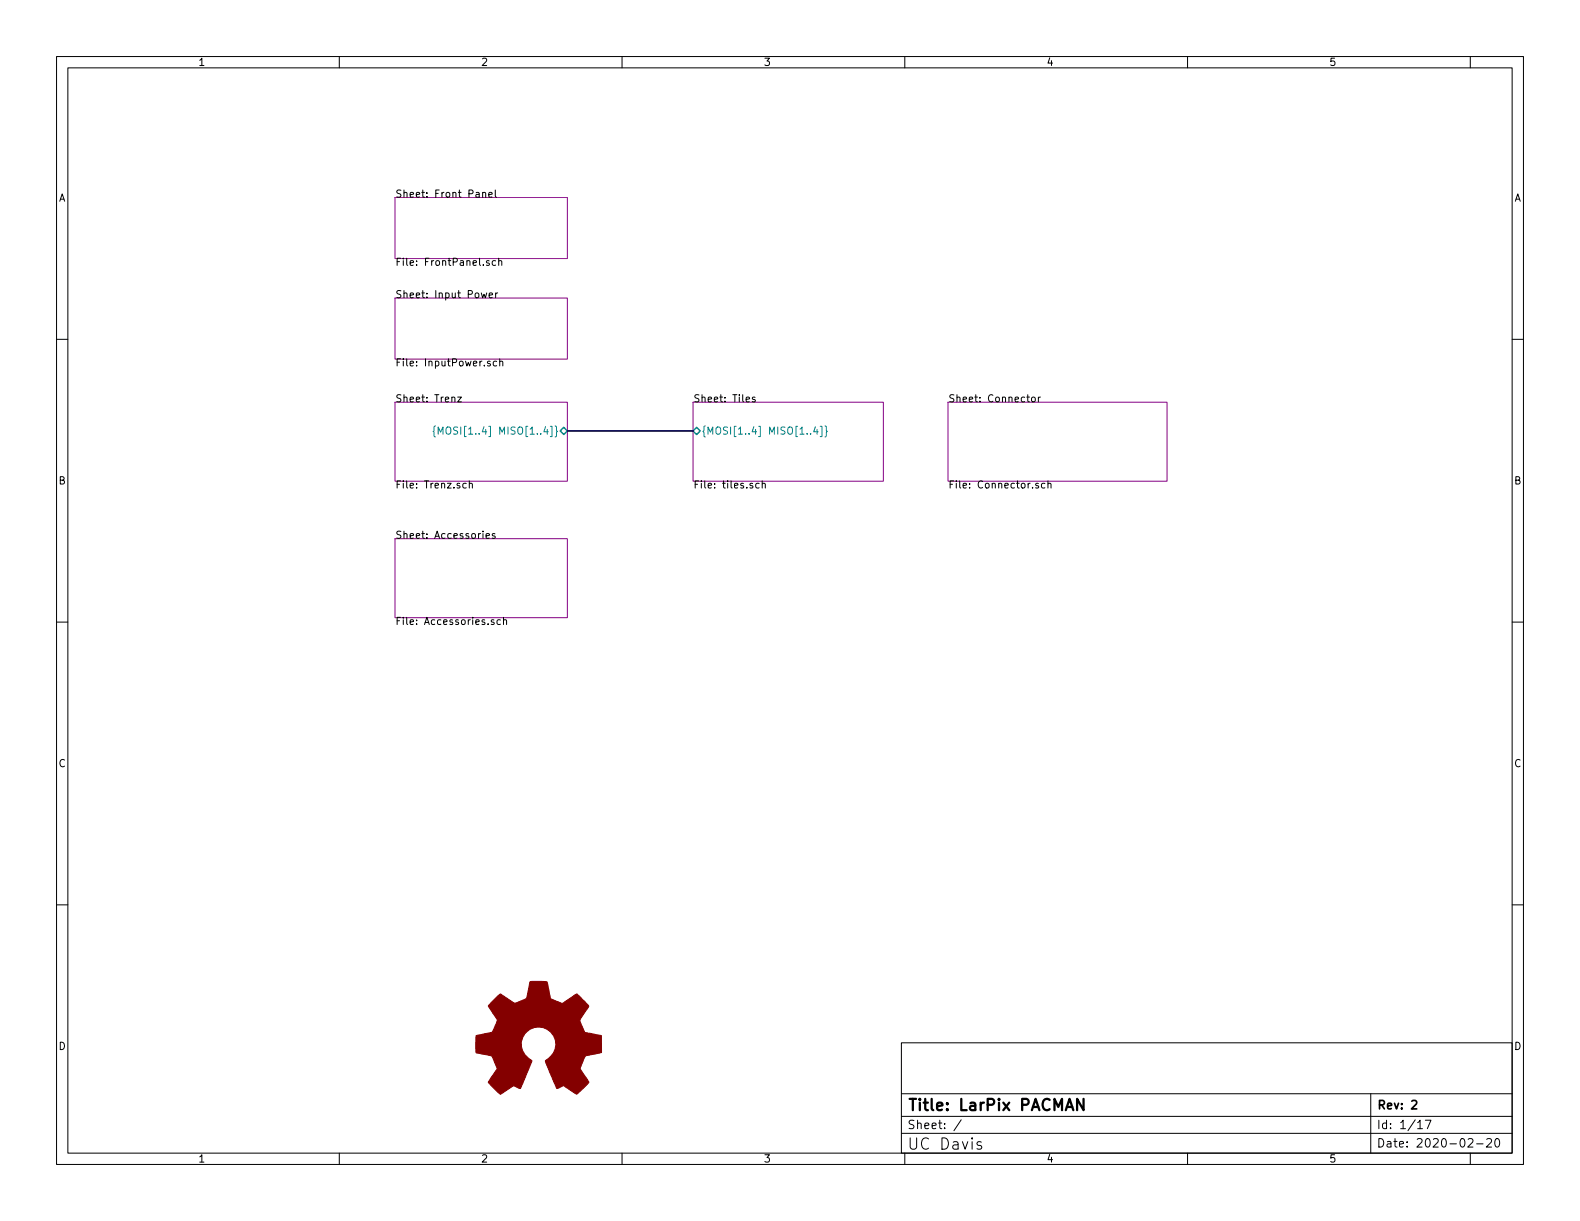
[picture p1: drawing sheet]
<svg xmlns="http://www.w3.org/2000/svg" width="279mm" height="216mm" viewBox="0 0 279 216" stroke-linecap="round" stroke-linejoin="round" font-family="sans-serif">
<g fill="none" stroke="#000" stroke-width=".18">
<path d="M10 10h259.4v195.9h-259.4zM12 12h255.4v191.9h-255.4zM60 10v2M110 10v2M160 10v2M210 10v2M260 10v2M85.3 34.1l.2-.1 .3 .1 .1 .8M85.3 34v.9M86.4 34.4l.6-.1v-.2l-.4-.1-.2 .2 .1 .6h.5M87.6 33.6v1.1l.2 .2M10 60h2"/>
<path d="M85.1 51.8l.2 .8 .3-.6 .2 .6 .3-.8M86.5 52.2l.6-.1-.1-.2-.3-.1-.2 .2 .1 .6h.4M86.5 46.1h-.3l-.2 .2 .1 .1 .4 .2v.3h-.5M87.6 46.1h-.3l-.3 .2 .2 .6h.4M87.6 51.8v.8M88 51.8l-.4 .2M88.2 46.2l.2-.1h.3v.8M88.2 45.7v1.2M267.4 60h2M80.9 70.2h.7l-.7 .9h.7M86.7 63.9h-.3l-.2 .1 .1 .2 .4 .1v.3h-.5M87.8 63.9h-.3l-.3 .2 .1 .5h.5"/>
<path d="M88.4 64l.2-.1h.3v.8M88.4 63.4v1.3M131.9 70.6l.6-.1v-.2l-.4-.1-.2 .2 .1 .6h.5M133.5 70.3l-.3-.1-.2 .2 .1 .2 .4 .1v.3h-.5M181.6 70.2h.4M181.7 69.8v1.1l.3 .2M182.5 70.3l.2-.1 .3 .1 .1 .5-.1 .2-.3 .1-.2-.2zM183.6 70.2v.9M184 70.2l-.4 .3M82.4 85.5h-.3l-.3 .2 .2 .5h.4M83 85.6l.2-.1h.3v.8M83 85v1.3"/>
<path d="M86 94.8l.6-.2-.1-.2-.4-.1-.1 .2v.6h.5M87.5 94.4l-.3-.1-.2 .2 .1 .2 .4 .1v.3h-.5M134.2 85.5h-.3l-.3 .2 .2 .5h.4M134.8 85.6l.2-.1h.3v.8M134.8 85v1.3M183.6 85.5h-.3l-.2 .1 .1 .2 .4 .1v.3h-.5M184.8 85.5h-.4l-.2 .2 .1 .5h.5M185.3 85.6l.2-.1h.3l.1 .8M185.3 85v1.3M10 110h2M87.3 109.6h-.3l-.1 .2v.1l.4 .2v.3h-.4M88.5 109.6h-.4l-.2 .2 .1 .6h.5"/>
<path d="M89 109.7l.2-.1h.3l.1 .8M89 109.2v1.2M267.4 110h2M10 160h2M267.4 160h2M159.4 184.4h108v19.5h-108zM159.4 197.4h108M159.4 193.4h108M170 198l-1.3 1.9M242.4 193.4v10.5M250.7 198.5l.4-.4v1.5M250.7 199.6h.8"/>
<path d="M252 198.1h1l-.6 1.5M60 203.9v2M110 203.9v2M159.4 200.4h108M160 203.9v2M173.5 202l-.5-.1-.2 .3 .1 .2 .6 .2 .1 .2-.1 .3-.2 .1-.5-.1M210 203.9v2M259.6 201.5l.6-.2 .2 .2 .1 .3-1 1h1M260 203.9v2M261.1 202.3h1.2M262.9 201.5l.6-.2 .2 .2 .1 .3-1 1h1M264.5 201.4l.2-.1a.81 .81 0 0 1 .6 .7 .81 .81 0 0 1-.3 .8h-.2a.81 .81 0 0 1-.6-.6 .81 .81 0 0 1 .3-.8z"/>
</g>
<path d="M249.7 194.7l.5-.1 .3 .1v.3l-.9 1.1h.9" fill="none" stroke="#000" stroke-width=".3"/>
<path d="M191.6 194.3v2l-1.1-2v2" fill="none" stroke="#000" stroke-width=".4"/>
<path d="M69.8 34.9h30.5v10.8h-30.5zM69.8 52.7h30.5v10.8h-30.5zM69.8 71.1h30.5v14h-30.5zM122.6 71.1h33.6v14h-33.6zM167.6 71.1h38.8v14h-38.8zM69.8 95.3h30.5v13.9h-30.5z" fill="none" stroke="#840084" stroke-width=".18"/>
<path d="M77 75.3l-.2 .2v.6l-.2 .2 .2 .2v.6l.2 .2M77.5 76.8v-1.3l.4 .9 .4-.9v1.3M78.9 75.7l.3-.2a.43 .43 0 0 1 .5 .4v.5a.42 .42 0 0 1-.4 .4 .42 .42 0 0 1-.4-.4zM143.3 76.7v.1M144.2 75.4l-.3 1h.8M144.5 75.9v.9M145 75.4h.3v1.8h-.3M145.9 75.3l.2 .2v.6l.2 .2-.2 .2v.6l-.2 .2" fill="none" stroke="#008484" stroke-width=".18"/>
<path d="M99.1 76.2l.6-.6 .6 .6-.6 .6zM122.6 76.2l.6-.6 .6 .6-.6 .6z" fill="none" stroke="#008484" stroke-width=".25"/>
<path d="M87 177.1l1.5-1.4 2.5 1.7 .5-.2 1.6-.6 .6-3h2.9a.92 .92 0 0 1 .4 1l.4 2 2 .8 2.5-1.6a.97 .97 0 0 1 .8 .6l1.4 1.5-1.5 2.4-.1 .2 .3 .6 .6 1.4 2.9 .6 .1 3-2.9 .6-.9 2.3 1.5 2.3-1.5 1.6a.81 .81 0 0 1-.7 .5l-2.3-1.4-1.1 .5-2.1-4.9a3.1 3.1 0 0 0 1.8-3.5 3.1 3.1 0 0 0-3-2.5 3.1 3.1 0 0 0-3 2.4 3.1 3.1 0 0 0 1.8 3.5l.1 .1-2.1 4.9-1-.5a3.5 3.5 0 0 0-1.7 1l-.8 .5-2.1-2a.93 .93 0 0 1 .4-.9l1.1-1.6-.9-2.1a3.7 3.7 0 0 0-1.9-.5l-.9-.3v-2.9a.87 .87 0 0 1 .9-.3l1.9-.4 .7-1.4a.82 .82 0 0 0 0-1.1l-1.4-2.1z" fill="#840000" stroke="#840000" stroke-width=".18"/>
<path d="M100.3 76.2h22.3" fill="none" stroke="#000084" stroke-width=".3"/>
<g font-size="2.8">
<text x="160.4" y="196.4">Title: LarPix PACMAN</text>
<text x="160.4" y="203.3">UC Davis</text>
</g>
<g font-size="2.1">
<text x="243.4" y="196.2">Rev: 2</text>
<text x="160.4" y="199.6">Sheet: /</text>
<text x="243.4" y="199.6">Id: 1/17</text>
<text x="243.4" y="202.9">Date: 2020-02-20</text>
</g>
<g font-size="1.8">
<text x="35" y="11.6">1</text>
<text x="85" y="11.6">2</text>
<text x="135" y="11.6">3</text>
<text x="185" y="11.6">4</text>
<text x="235" y="11.6">5</text>
<text x="10.3" y="35.6">A</text>
<text x="69.8" y="34.9">Sheet: Front Panel</text>
<text x="267.7" y="35.6">A</text>
<text x="69.8" y="47">File: FrontPanel.sch</text>
<text x="69.8" y="52.7">Sheet: Input Power</text>
<text x="69.8" y="64.8">File: InputPower.sch</text>
<text x="69.8" y="71.1">Sheet: Trenz</text>
<text x="122.6" y="71.1">Sheet: Tiles</text>
<text x="167.6" y="71.1">Sheet: Connector</text>
<text x="10.3" y="85.7">B</text>
<text x="69.8" y="86.4">File: Trenz.sch</text>
<text x="122.6" y="86.4">File: tiles.sch</text>
<text x="167.6" y="86.4">File: Connector.sch</text>
<text x="267.7" y="85.7">B</text>
<text x="69.8" y="95.2">Sheet: Accessories</text>
<text x="69.8" y="110.5">File: Accessories.sch</text>
<text x="10.3" y="135.6">C</text>
<text x="267.7" y="135.6">C</text>
<text x="10.3" y="185.7">D</text>
<text x="267.7" y="185.7">D</text>
<text x="35" y="205.6">1</text>
<text x="85" y="205.6">2</text>
<text x="135" y="205.6">3</text>
<text x="185" y="205.6">4</text>
<text x="235" y="205.6">5</text>
</g>
<g font-size="1.8" fill="#008484">
<text x="79.7" y="76.8">{MOSI[1..4] MISO[1..4]}</text>
<text x="124" y="76.8">{MOSI[1..4] MISO[1..4]}</text>
</g>
</svg>
